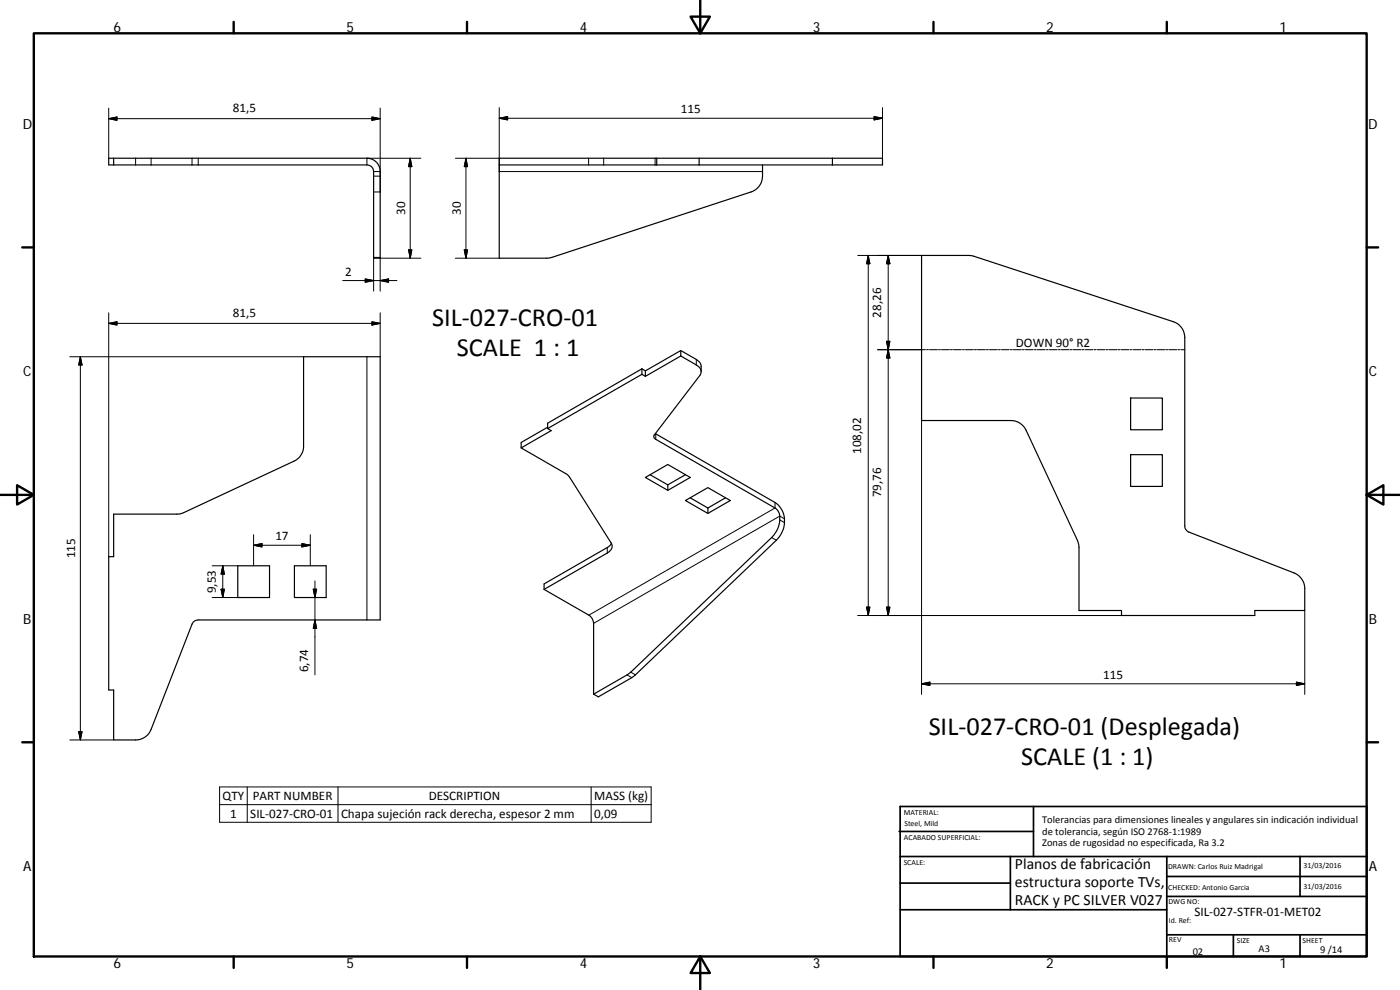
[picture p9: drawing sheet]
<svg xmlns="http://www.w3.org/2000/svg" width="420mm" height="297mm" viewBox="0 0 420 297" stroke-linecap="round" stroke-linejoin="round" font-family="sans-serif">
<g fill="none" stroke="#000" stroke-width=".36">
<path d="M32.6 47.5h77.5a4 4 0 0 1 4 4v26h-2v-26a2.01 2.01 0 0 0-2-2h-77.5zM34.1 47.5v2M149.8 49.5h47.3M149.8 49.5v28h14.2l1.6-.3 59.8-19.6a5.5 5.5 0 0 0 3.4-6.5v-1.6M197.1 47.5v2M197.1 47.5h52.7M197.1 47.5h-47.3v2M209.8 47.5v2M249.8 47.5h15v2h-67.7M249.8 47.5v2M276.6 76.6l15.2 .2 60.3 19.7a5 5 0 0 1 3.5 4.8l.1 57.2 .6 .8 .5 .4 31.6 12.2a5.1 5.1 0 0 1 3.2 4.7v6.6h-15v1.5h-40v-1.5h-12.8v-18.9l-.3-1.6-15.6-33.6a5.1 5.1 0 0 0-4.5-2.9h-26.8zM192.6 110.7l-28.3 16.3v1.6"/>
<path d="M192.6 110.7v1.6M192.6 110.7l1.1 .6M193.7 112.9l-1.1-.6-28.3 16.3 1.1 .6-9 5.2M193.7 111.3v1.6M193.7 111.3l10.6-6.1 4.7 2.6a2.49 2.49 0 0 1 1.4 2.1v1.6M204.3 106.8l4.7 2.7a2.12 2.12 0 0 1 1 3.2l-13.6 17.8-.2 .6 .2 .4 36.2 20.9a3.1 3.1 0 0 1 1.4 2.5 8.1 8.1 0 0 1-2.4 6.4l-42.3 40.4-11.2 6.6M204.3 105.2v1.6M204.3 106.8l-10.6 6.1M339.3 119.4h9.5v9.5h-9.5zM156.4 134.4l14 8.2 13 20.3a2.06 2.06 0 0 1-1.1 3l-19 10.9M164.3 128.2l-7.9 4.6v1.6M196.7 130.1l35.9 20.7a7.3 7.3 0 0 1 .4 11.3l-42.3 40.4-1.1 .8-10 5.8-1.5-.8"/>
<path d="M339.3 136.4h9.5v9.5h-9.5zM34.1 154.3l20-.1 34.1-15.8a5 5 0 0 0 2.9-4.5v-26.9h23v79h-54.6l-1 .3-.9 1-12.3 31.5a4.9 4.9 0 0 1-4.6 3.2h-6.6v-15h-1.5v-40h1.5zM193.7 143.3l6.7-3.9 6.7 3.9-6.7 3.8zM195.1 142.4l5.3 3.1M200.4 145.5v1.6M205.7 150.2l6.7-3.9 6.8 3.9-6.8 3.9zM205.7 142.4l-5.3 3.1M207.1 149.4l5.3 3M212.4 152.4v1.7M217.8 149.4l-5.4 3M71.4 169.8h9.5v9.5h-9.5zM88.4 169.8h9.5v9.5h-9.5z"/>
<path d="M163.3 176.8l13.4 7.8a3.1 3.1 0 0 1 1.4 2.4v21.3M183.5 163.1l-.9 1-19.3 11.1v1.6"/>
</g>
<g fill="none" stroke="#000" stroke-width=".3">
<path d="M32.6 32.4v15.1M32.6 35.6l2.5-.5v1zM32.6 35.6h81.5M111.6 35.1l2.5 .5-2.5 .5zM114.1 32.4v25.2h-2M149.8 32.3v19.2h79M149.8 35.5l2.5-.5v1zM149.8 35.5h115M262.3 35l2.5 .5-2.5 .5zM264.8 32.3v15.2M40.7 47.5v2M45.3 47.5v2"/>
<path d="M57.6 47.5v2M59.5 47.5v2M112.1 52.9h2M112.1 51.5h2M123.1 47.5v30M123.1 47.5l.5 2.5h-1zM126.3 47.5h-16.2v2M136.7 47.5h13.1M139.8 47.5v30M139.8 47.5l.5 2.5h-1zM176.6 47.5v2M181.2 47.5v2"/>
<path d="M196.6 47.5v2M114.1 77.5h12.2M122.6 75h1l-.5 2.5zM136.7 77.5h13.1M139.3 75h1l-.5 2.5zM257.4 76.6h19.2M260.6 76.6v108.1M260.6 76.6l.5 2.5h-1zM266.6 76.6l.5 2.5h-1zM266.6 76.6v108.1M32.6 93.9v73.1M32.6 97l2.5-.5v1z"/>
<path d="M32.6 97h81.5M102.8 84.2h16.3M109.6 83.7l2.5 .5-2.5 .5zM111.6 96.5l2.5 .5-2.5 .5zM112.1 87.4v-10.2h2v10.2M114.1 93.9v13.1M114.1 84.2l2.5-.5v1zM20.9 107h70.2M24.1 107v115M24.1 107l.5 2.5h-1zM110.1 107v79M209 107.8v1.7"/>
<path d="M263.4 104.9h14.4M266.1 102.4h1l-.5 2.5zM266.6 104.9l.5 2.5h-1zM278.1 104.9h.5M279 104.9h2.4M281.7 104.9h.5M282.5 104.9h2.4M285.2 104.9h.6M286.1 104.9h2.4M288.9 104.9h.5M289.7 104.9h2.4M292.4 104.9h.6"/>
<path d="M293.3 104.9h2.4M296 104.9h.6M296.9 104.9h2.4M299.6 104.9h.6M300.5 104.9h2.4M303.2 104.9h.6M304.1 104.9h2.4M306.8 104.9h.6M307.7 104.9h2.4M310.4 104.9h.6M311.3 104.9h2.4M314 104.9h.6"/>
<path d="M314.9 104.9h2.4M317.6 104.9h.6M318.5 104.9h2.4M321.2 104.9h.6M322 104.9h2.5M324.7 104.9h.6M325.7 104.9h2.3M328.3 104.9h.6M329.2 104.9h2.4M331.9 104.9h.6M332.8 104.9h2.4M335.5 104.9h.6"/>
<path d="M336.4 104.9h2.4M339.1 104.9h.6M340 104.9h2.4M342.7 104.9h.6M343.6 104.9h2.4M346.3 104.9h.6M347.2 104.9h2.4M349.9 104.9h.6M350.8 104.9h2.4M353.5 104.9h.6M354.4 104.9h1.2M196.8 130.2v1.6"/>
<path d="M276.6 126.2v82.1M232.6 150.8v1.6l-55.9 32.2M234 156l1.4 .8M235.4 155.7l-1.4-.8-55.9 32.1M63.7 179.3h7.7M63.7 169.8h7.7M66.3 176.8h1l-.4 2.5zM66.9 169.8v9.5M66.9 169.8l.4 2.5h-1zM76.1 163.6l2.5-.5v1zM76.1 163.6h17M76.1 160.4v9.4"/>
<path d="M90.6 163.1l2.5 .5-2.5 .5zM93.1 160.4v9.4M94 176.8h1l-.5 2.5zM94.5 174.3v28.2M182.3 164.3v1.6M231.6 161.3l1.4 .8M94.5 186l.5 2.5h-1zM257.4 184.7h79.2M260.1 182.2h1l-.5 2.5zM266.1 182.2h1l-.5 2.5zM391.6 183.2v25.1M23.6 219.5h1l-.5 2.5z"/>
<path d="M188.2 202.5l1.4 .8M189.3 201.7l1.4 .8M276.6 205.2l2.5-.5v1zM276.6 205.2h115M389.1 204.7l2.5 .5-2.5 .5zM20.9 222h13.2M65.9 236.1h129.5v10.6h-129.5zM74.2 236.1v10.6M101.4 236.1v10.6M177.4 236.1v10.6M65.9 241.4h129.5"/>
</g>
<g fill="none" stroke="#000" stroke-width=".71">
<path d="M10.1 10h400.1v277h-400.1zM70.1 6.6v3.4M140.2 6.6v3.4M207.3 5h5.8l-2.9 5zM210.2 0v10M280.2 6.6v3.4M350.2 6.6v3.4M6.7 74.2h3.4M410.2 74.2h3.4M.2 148.5h9.9M5.1 145.6l5 2.9-5 2.9zM410.2 148.5l5-2.9v5.8z"/>
<path d="M410.2 148.5h9.9M6.7 222.7h3.4M410.2 222.7h3.4M70.1 287v3.4M140.2 287v3.4M210.2 287l2.9 5h-5.8zM210.2 287v10M280.2 287v3.4M350.2 287v3.4"/>
</g>
<g fill="none" stroke="#000" stroke-width=".51">
<path d="M269.8 249.5h40.4M270.1 257h140.1M270.1 242h140.1v45h-140.1zM303.2 257v16M310.2 242v15M350.2 257v30M390.2 257v12M270.1 273h80.1M270.1 265h33.1M350.2 269h60M350.2 263h60M350.2 280.5h60"/>
<path d="M370.2 280.5v6.5M390.2 280.5v6.5"/>
</g>
<g fill="#000" stroke="#000" stroke-width=".3">
<path d="M32.6 35.6l2.5-.5v1zM111.6 35.1l2.5 .5-2.5 .5zM149.8 35.5l2.5-.5v1zM262.3 35l2.5 .5-2.5 .5zM123.1 47.5l.5 2.5h-1zM139.8 47.5l.5 2.5h-1zM122.6 75h1l-.5 2.5zM139.3 75h1l-.5 2.5zM260.6 76.6l.5 2.5h-1zM266.6 76.6l.5 2.5h-1zM32.6 97l2.5-.5v1zM109.6 83.7l2.5 .5-2.5 .5z"/>
<path d="M111.6 96.5l2.5 .5-2.5 .5zM114.1 84.2l2.5-.5v1zM24.1 107l.5 2.5h-1zM266.1 102.4h1l-.5 2.5zM266.6 104.9l.5 2.5h-1zM66.3 176.8h1l-.4 2.5zM66.9 169.8l.4 2.5h-1zM76.1 163.6l2.5-.5v1zM90.6 163.1l2.5 .5-2.5 .5zM94 176.8h1l-.5 2.5zM94.5 186l.5 2.5h-1zM260.1 182.2h1l-.5 2.5z"/>
<path d="M266.1 182.2h1l-.5 2.5zM23.6 219.5h1l-.5 2.5zM276.6 205.2l2.5-.5v1zM389.1 204.7l2.5 .5-2.5 .5z"/>
</g>
<g font-size="7.9">
<text x="129.7" y="97.8">SIL‐027‐CRO‐01</text>
<text x="137.1" y="106.8">SCALE 1 : 1</text>
<text x="278.7" y="220.7">SIL‐027‐CRO‐01 (Desplegada)</text>
<text x="306.5" y="229.7">SCALE (1 : 1)</text>
</g>
<g font-size="4.7">
<text x="304.6" y="260.8">Planos de fabricación</text>
<text x="304.6" y="266.2">estructura soporte TVs,</text>
<text x="304.6" y="271.6">RACK y PC SILVER V027</text>
</g>
<g font-size="4.2">
<text x="34" y="9.6">6</text>
<text x="104" y="9.6">5</text>
<text x="174" y="9.6">4</text>
<text x="244" y="9.6">3</text>
<text x="314" y="9.6">2</text>
<text x="384" y="9.6">1</text>
<text x="6.8" y="38.7">D</text>
<text x="410.6" y="38.7">D</text>
<text x="7" y="112.9">C</text>
<text x="410.8" y="112.9">C</text>
<text x="7" y="187.1">B</text>
<text x="410.8" y="187.1">B</text>
<text x="7" y="261.3">A</text>
<text x="410.8" y="261.3">A</text>
<text x="34" y="290.4">6</text>
<text x="104" y="290.4">5</text>
<text x="174" y="290.4">4</text>
<text x="244" y="290.4">3</text>
<text x="314" y="290.4">2</text>
<text x="384" y="290.4">1</text>
</g>
<g font-size="3.9">
<text x="69.9" y="33.5">81,5</text>
<text x="204.4" y="33.9">115</text>
<text x="121.6" y="64.5" transform="rotate(-90 121.6 64.5)">30</text>
<text x="138.3" y="64.5" transform="rotate(-90 138.3 64.5)">30</text>
<text x="103.6" y="82.7">2</text>
<text x="69.9" y="95">81,5</text>
<text x="264.5" y="95.3" transform="rotate(-90 264.5 95.3)">28,26</text>
<text x="304.9" y="104.1">DOWN 90° R2</text>
<text x="258.5" y="136.2" transform="rotate(-90 258.5 136.2)">108,02</text>
<text x="264.5" y="149.3" transform="rotate(-90 264.5 149.3)">79,76</text>
<text x="22.6" y="167.5" transform="rotate(-90 22.6 167.5)">115</text>
<text x="82.6" y="162.1">17</text>
<text x="64.8" y="178" transform="rotate(-90 64.8 178)">9,53</text>
<text x="92.5" y="201.7" transform="rotate(-90 92.5 201.7)">6,74</text>
<text x="331.1" y="203.6">115</text>
<text x="75.9" y="240">PART NUMBER</text>
<text x="66.8" y="240">QTY</text>
<text x="69.1" y="245.3">1</text>
<text x="75.1" y="245.3">SIL‐027‐CRO‐01</text>
<text x="102.4" y="245.4">Chapa sujeción rack derecha, espesor 2 mm</text>
<text x="128.7" y="240">DESCRIPTION</text>
<text x="178.3" y="240.1">MASS (kg)</text>
<text x="178.3" y="245.3">0,09</text>
<text x="358.5" y="274.9">SIL‐027‐STFR‐01‐MET02</text>
</g>
<g font-size="3.1">
<text x="312.8" y="246.8">Tolerancias para dimensiones lineales y angulares sin indicación individual</text>
<text x="312.8" y="250.4">de tolerancia, según ISO 2768‐1:1989</text>
<text x="312.8" y="254">Zonas de rugosidad no especificada, Ra 3.2</text>
<text x="357.9" y="286.4">02</text>
<text x="377.7" y="285.6">A3</text>
<text x="396.2" y="285.9">9 /14</text>
</g>
<g font-size="2.4">
<text x="271.2" y="244.4">MATERIAL:</text>
<text x="271.3" y="251.9">ACABADO SUPERFICIAL:</text>
<text x="271.4" y="247.9">Steel, Mild</text>
<text x="271.2" y="259.7">SCALE:</text>
<text x="350.6" y="260.8">DRAWN: Carlos Ruiz Madrigal</text>
<text x="391.2" y="260.6">31/03/2016</text>
<text x="350.6" y="267">CHECKED: Antonio Garcia</text>
<text x="391.2" y="266.6">31/03/2016</text>
<text x="350.7" y="271.4">DWG NO:</text>
<text x="350.8" y="276.8">Id. Ref:</text>
<text x="350.8" y="282.8">REV</text>
<text x="371.2" y="282.9">SIZE</text>
<text x="390.9" y="282.9">SHEET</text>
</g>
</svg>
